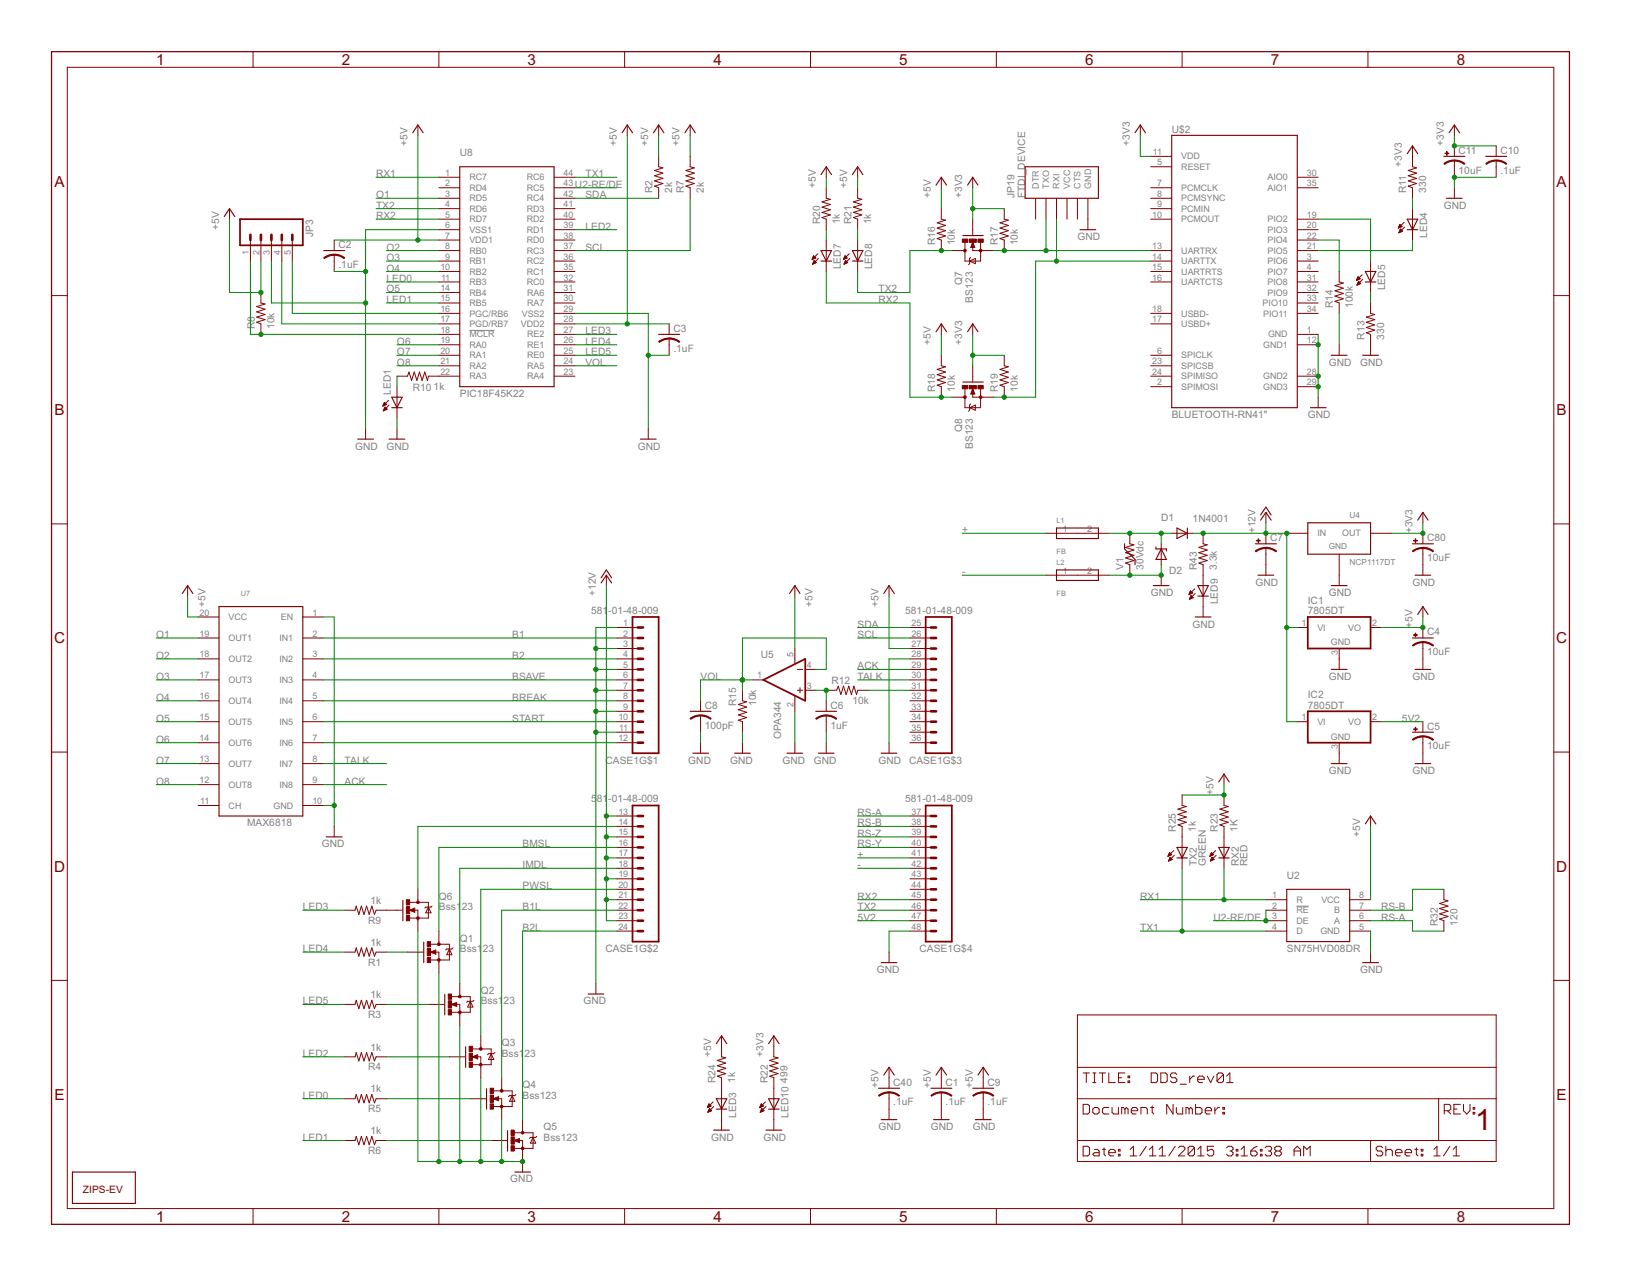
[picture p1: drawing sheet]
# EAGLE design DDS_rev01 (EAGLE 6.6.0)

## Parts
C1  .1uF  C-USC0805  [C0805]
C2  .1uF  C-USC0805  [C0805]
C3  .1uF  C-USC0805  [C0805]
C4  10uF  POLCAP  [POLC1206]
C5  10uF  POLCAP  [POLC1206]
C6  1uF  C-USC0805  [C0805]
C7  CAP_POL7343  [EIA7343]
C8  100pF  C-USC0805  [C0805]
C9  .1uF  C-USC0805  [C0805]
C10  .1uF  C-USC0805  [C0805]
C11  10uF  POLCAP  [POLC1206]
C40  .1uF  C-USC0805  [C0805]
C80  10uF  POLCAP  [POLC1206]
CASE1  581-01-48-009  [581-01-48-009]
D1  1N4001  DIODE-SOD123  [SOD123]
D2  MM5Z30  [SOD-523F]
IC1  7805DT  [TO252]
IC2  7805DT  [TO252]
JP3  M05LOCK_LONGPADS  [1X05_LOCK_LONGPADS]
JP19  FTDI_DEVICE  [FTDI_DEVICE_SIDE]
L1  FB  FERITEBEAD  [0603]
L2  FB  FERITEBEAD  [0603]
LED1  LEDCHIP-LED0805  [CHIP-LED0805]
LED3  LEDCHIP-LED0805  [CHIP-LED0805]
LED4  LEDCHIP-LED0805  [CHIP-LED0805]
LED5  LEDCHIP-LED0805  [CHIP-LED0805]
LED7  LEDCHIP-LED0805  [CHIP-LED0805]
LED8  LEDCHIP-LED0805  [CHIP-LED0805]
LED9  LEDCHIP-LED0805  [CHIP-LED0805]
LED10  LEDCHIP-LED0805  [CHIP-LED0805]
Q1  Bss123  MOSFET-NCHANNELBSS123LT1G  [SOT23]
Q2  Bss123  MOSFET-NCHANNELBSS123LT1G  [SOT23]
Q3  Bss123  MOSFET-NCHANNELBSS123LT1G  [SOT23]
Q4  Bss123  MOSFET-NCHANNELBSS123LT1G  [SOT23]
Q5  Bss123  MOSFET-NCHANNELBSS123LT1G  [SOT23]
Q6  Bss123  MOSFET-NCHANNELBSS123LT1G  [SOT23]
Q7  BS123  MOSFET-NCHANNELBSS123LT1G  [SOT23]
Q8  BS123  MOSFET-NCHANNELBSS123LT1G  [SOT23]
R1  1k  R-US_R0805  [R0805]
R2  2k  R-US_R0805  [R0805]
R3  1k  R-US_R0805  [R0805]
R4  1k  R-US_R0805  [R0805]
R5  1k  R-US_R0805  [R0805]
R6  1k  R-US_R0805  [R0805]
R7  2k  R-US_R0805  [R0805]
R8  10k  RESISTOR0805-RES  [0805]
R9  1k  R-US_R0805  [R0805]
R10  1k  R-US_R0805  [R0805]
R11  330  RESISTOR0805-RES  [0805]
R12  10k  R-US_R0805  [R0805]
R13  330  RESISTOR0805-RES  [0805]
R14  100k  RESISTOR0805-RES  [0805]
R15  10k  R-US_R0805  [R0805]
R16  10k  RESISTOR0805-RES  [0805]
R17  10k  RESISTOR0805-RES  [0805]
R18  10k  RESISTOR0805-RES  [0805]
R19  10k  RESISTOR0805-RES  [0805]
R20  1k  RESISTOR0805-RES  [0805]
R21  1k  RESISTOR0805-RES  [0805]
R22  499  R-US_R0805  [R0805]
R23  1K  R-US_R0805  [R0805]
R24  1k  R-US_R0805  [R0805]
R25  1k  R-US_R0805  [R0805]
R32  120  R-US_R0805  [R0805]
R43  3.3k  R-US_R0805  [R0805]
RX2  RED  LEDCHIPLED_0805  [CHIPLED_0805]
TX2  GREEN  LEDCHIPLED_0805  [CHIPLED_0805]
U2  SN75HVD08DR  [SO-8]
U4  NCP1117DT  [DPAK]
U5  OPA344  [SOT23-5]
U7  MAX6818  [SSOP-20]
U8  PIC18F45K22  [TQFP-44]
U$1  LOGO  [L-L]
U$2  BLUETOOTH-RN41"  [RN41]
V1  30Vdc  VAR-RES  [0603]

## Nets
5V2: C5.1(+) CASE1.47 IC2.2(VO)
+: CASE1.41 L1.1
+3V3: C10.1 C11.1(+) C80.1(+) Q7.1(G) Q8.1(G) R11.2 R17.2 R19.2 R22.2 U4.2(OUT) U$2.11(VDD)
+5V: C1.1 C2.1 C3.1 C4.1(+) C9.1 C40.1 CASE1.27 IC1.2(VO) JP3.2 R2.2 R7.2 R8.2 R16.2 R18.2 R20.2 R21.2 R23.2 R24.2 R25.2 U2.8(VCC) U5.5(V+) U7.20(VCC) U8.7(VDD1) U8.28(VDD2)
+12V: C7.A(+) CASE1.13 CASE1.15 CASE1.17 CASE1.19 CASE1.21 CASE1.23 D1.C IC1.1(VI) IC2.1(VI) R43.2 U4.3(IN)
-: CASE1.42 L2.1
ACK: CASE1.29 U7.9(IN8)
B1: CASE1.2 U7.2(IN1)
B1L: CASE1.22 Q4.3(D)
B2: CASE1.4 U7.3(IN2)
B2L: CASE1.24 Q5.3(D)
BMSL: CASE1.16 Q1.3(D)
BREAK: CASE1.8 U7.5(IN4)
BSAVE: CASE1.6 U7.4(IN3)
GHT: D1.A D2.C L1.2 V1.2
GND: C1.2 C2.2 C3.2 C4.2(-) C5.2(-) C6.2 C7.C(-) C8.2 C9.2 C10.2 C11.2(-) C40.2 C80.2(-) CASE1.1 CASE1.3 CASE1.5 CASE1.7 CASE1.9 CASE1.11 CASE1.28 CASE1.48 D2.A IC1.3(GND) IC2.3(GND) JP3.3 JP19.P$6(GND) L2.2 LED1.C LED3.C LED9.C LED10.C Q1.2(S) Q2.2(S) Q3.2(S) Q4.2(S) Q5.2(S) Q6.2(S) R13.1 R14.1 R15.1 U2.5(GND) U4.1(GND) U5.2(V-) U7.1(EN) U7.10(GND) U8.6(VSS1) U8.29(VSS2) U$2.1(GND) U$2.12(GND1) U$2.28(GND2) U$2.29(GND3) V1.1
IMDL: CASE1.18 Q2.3(D)
LED0: R5.2 U8.11(RB3)
LED1: R6.2 U8.15(RB5)
LED2: R4.2 U8.39(RD1)
LED3: R9.2 U8.27(RE2)
LED4: R1.2 U8.26(RE1)
LED5: R3.2 U8.25(RE0)
N$1: LED1.A R10.1
N$2: R10.2 U8.22(RA3)
N$3: JP19.P$3(RXI) Q8.2(S) R19.1 U$2.14(UARTTX)
N$4: CASE1.12 U7.7(IN6)
N$5: CASE1.14 Q6.3(D)
N$6: LED4.A R11.1
N$7: Q6.1(G) R9.1
N$8: LED4.C U$2.21(PIO5)
N$9: LED5.A U$2.19(PIO2)
N$10: R14.2 U$2.22(PIO4)
N$12: JP19.P$2(TXO) Q7.2(S) R17.1 U$2.13(UARTRX)
N$13: LED5.C R13.2
N$15: LED9.A R43.1
N$16: Q1.1(G) R1.1
N$17: LED7.A R20.1
N$18: LED8.A R21.1
N$19: LED10.A R22.1
N$20: Q2.1(G) R3.1
N$21: Q3.1(G) R4.1
N$22: Q4.1(G) R5.1
N$23: Q5.1(G) R6.1
N$24: CASE1.31 R12.2
N$25: LED3.A R24.1
N$26: C6.1 R12.1 U5.3(+IN)
N$31: R25.1 TX2.A
N$32: R23.1 RX2.A
N$40: JP3.4 U8.17(PGD/RB7)
N$43: JP3.5 U8.16(PGC/RB6)
N$46: JP3.1 R8.1 U8.18(!MCLR)
O1: U7.19(OUT1) U8.3(RD5)
O2: U7.18(OUT2) U8.8(RB0)
O3: U7.17(OUT3) U8.9(RB1)
O4: U7.16(OUT4) U8.10(RB2)
O5: U7.15(OUT5) U8.14(RB4)
O6: U7.14(OUT6) U8.19(RA0)
O7: U7.13(OUT7) U8.20(RA1)
O8: U7.12(OUT8) U8.21(RA2)
PWSL: CASE1.20 Q3.3(D)
RS-A: CASE1.37 R32.1 U2.6(A)
RS-B: CASE1.38 R32.2 U2.7(B)
RS-Y: CASE1.40
RS-Z: CASE1.39
RX1: RX2.C U2.1(R) U8.1(RC7)
RX2: CASE1.45 LED7.C Q8.3(D) R18.1 U8.5(RD7)
SCL: CASE1.26 R7.1 U8.37(RC3)
SDA: CASE1.25 R2.1 U8.42(RC4)
START: CASE1.10 U7.6(IN5)
TALK: CASE1.30 U7.8(IN7)
TX1: TX2.C U2.4(D) U8.44(RC6)
TX2: CASE1.46 LED8.C Q7.3(D) R16.1 U8.4(RD6)
U2-RE/DE: U2.2(!RE) U2.3(DE) U8.43(RC5)
VOL: C8.1 R15.2 U5.1(OUT) U5.4(-IN) U8.24(RA5)
Unconnected: CASE1.32 CASE1.33 CASE1.34 CASE1.35 CASE1.36 CASE1.43 CASE1.44 JP19.P$1(DTR) JP19.P$4(VCC) JP19.P$5(CTS) U7.11(CH) U8.2(RD4) U8.23(RA4) U8.30(RA7) U8.31(RA6) U8.32(RC0) U8.35(RC1) U8.36(RC2) U8.38(RD0) U8.40(RD2) U8.41(RD3) U$2.2(SPIMOSI) U$2.3(PIO6) U$2.4(PIO7) U$2.5(RESET) U$2.6(SPICLK) U$2.7(PCMCLK) U$2.8(PCMSYNC) U$2.9(PCMIN) U$2.10(PCMOUT) U$2.15(UARTRTS) U$2.16(UARTCTS) U$2.17(USBD+) U$2.18(USBD-) U$2.20(PIO3) U$2.23(SPICSB) U$2.24(SPIMISO) U$2.30(AIO0) U$2.31(PIO8) U$2.32(PIO9) U$2.33(PIO10) U$2.34(PIO11) U$2.35(AIO1)

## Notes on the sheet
- 1
